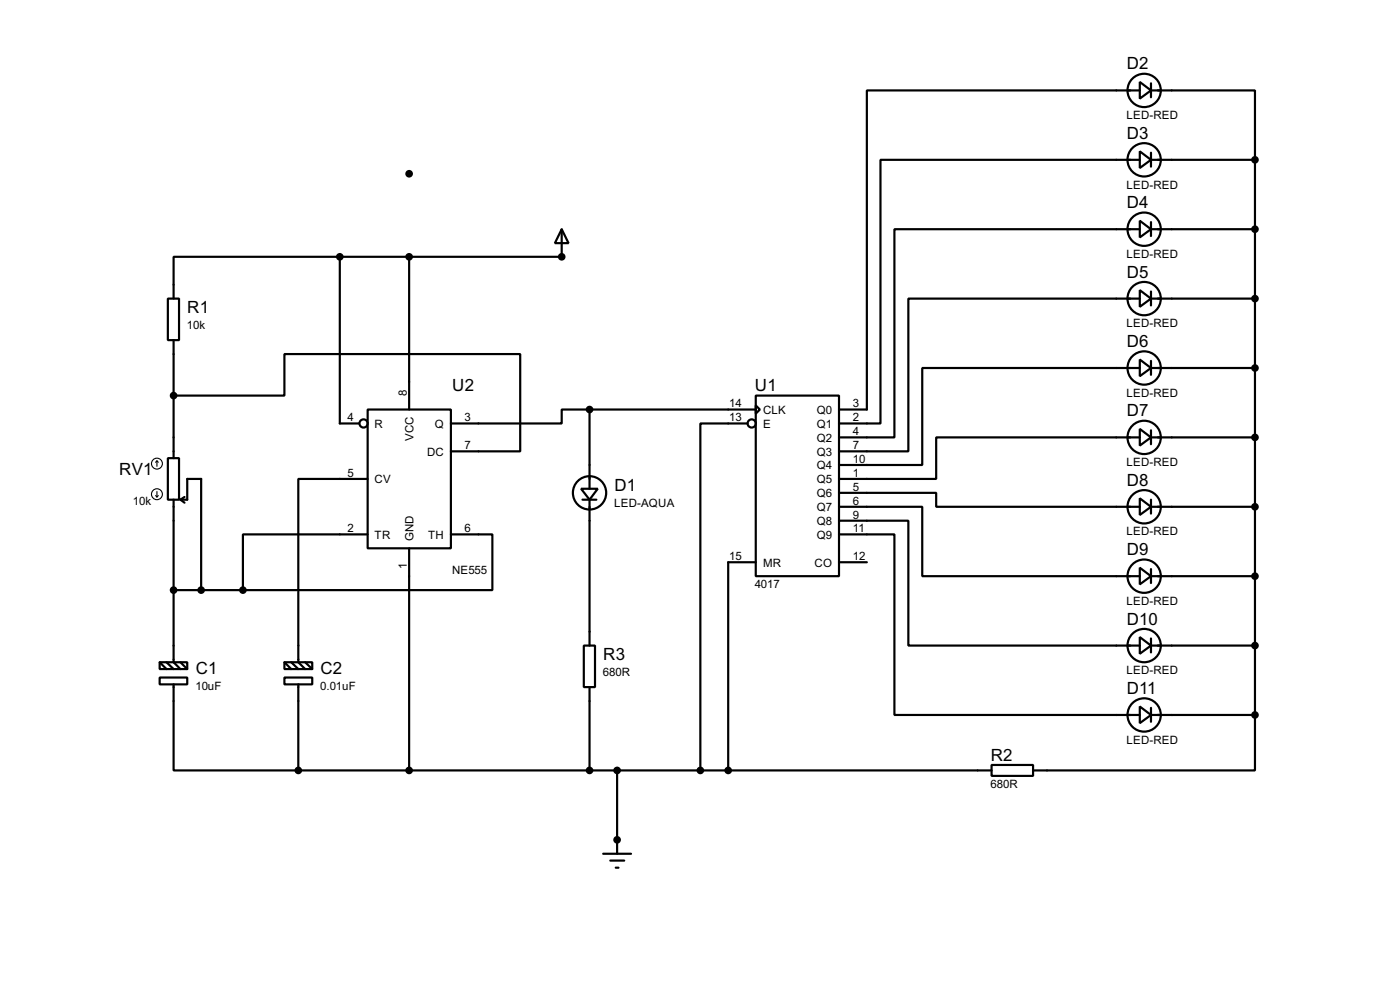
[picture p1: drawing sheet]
<svg xmlns="http://www.w3.org/2000/svg" width="256mm" height="180mm" viewBox="0 0 256 180" stroke-linecap="round" stroke-linejoin="round" font-family="sans-serif">
<g fill="none" stroke="#000" stroke-width=".4">
<path d="M208.8 15l2.1 1.6-2.1 1.5zM208.8 16.6h-50v58.4h-5.1M210.9 16.6h19v12.7M210.9 15.3v2.5M208.8 27.7l2.1 1.6-2.1 1.5zM208.8 29.3h-47.5v48.2h-7.6M210.9 29.3h19M210.9 28v2.5M229.9 29.3v101.6M30.8 54.7h2v7.6h-2zM62.3 47h-30.5v7.7M62.3 47v30.5h3.5"/>
<path d="M75 47v28M102.9 42l1.3 2.5h-2.5zM102.9 42v5h-40.6M208.8 40.4l2.1 1.6-2.1 1.5zM208.8 53.1l2.1 1.6-2.1 1.5zM208.8 42h-44.9v38.1h-10.2M208.8 54.7h-42.4v27.9h-12.7M210.9 54.7h19M210.9 42h19M210.9 40.7v2.5M210.9 53.4v2.5M31.8 72.4h20.3v-7.6h43.2v17.8h-12.7"/>
<path d="M31.8 62.3v21.6M67.4 75h15.2v25.4h-15.2zM108 75h-5.1v2.5h-20.3M108 75v14.5M108 75h30.5M137 77.5h-8.7v63.5M138.5 72.4h15.2v33.1h-15.2zM138.5 74.2l.7 .8-.7 .7zM208.8 65.8l2.1 1.6-2.1 1.5zM208.8 78.5l2.1 1.6-2.1 1.5zM208.8 67.4h-39.8v17.7h-15.3M210.9 67.4h19"/>
<path d="M210.9 66.1v2.5M210.9 78.8v2.5M30.8 83.9h2v7.6h-2zM31.8 91.5v29.7l1.3 1.3M33.1 91.5h1.2v-3.8h2.6v20.3M33.1 91.5l.7 .5M33.8 91l-.7 .5M67.4 87.7h-12.7v33.5l1.2 1.3M67.4 97.8h-22.9v10.2M82.6 97.8h7.6v10.2h-45.7M106.5 89.5h3l-1.5 2zM106.7 91.5h2.6"/>
<path d="M108 91.5v26.7M153.7 90.2h17.8v2.6h37.3M153.7 97.8h10.2v33.1h44.9M153.7 92.8h15.3v12.7h39.8M153.7 95.3h12.7v22.9h42.4M208.8 91.2l2.1 1.6-2.1 1.5zM208.8 80.1h-37.3v7.6h-17.8M210.9 92.8h19M210.9 80.1h19M210.9 91.5v2.5M31.8 108h12.7M75 100.4v40.6"/>
<path d="M107 118.2h2v7.6h-2zM138.5 102.9h-5.1v38.1M153.7 102.9h5.1M208.8 103.9l2.1 1.6-2.1 1.5zM208.8 116.6l2.1 1.6-2.1 1.5zM210.9 118.2h19M210.9 105.5h19M210.9 104.2v2.5M210.9 116.9v2.5M29.3 124h5v1.3h-5zM29.3 121.2h5v1.3h-5zM29.3 121.2l1.2 1.3"/>
<path d="M30.5 121.2l1.3 1.3M31.8 125.3v15.7h22.9M33.1 121.2l1.2 1.3M52.1 124h5.1v1.3h-5.1zM52.1 121.2h5.1v1.3h-5.1zM52.1 121.2l1.3 1.3M53.4 121.2l1.3 1.3M54.7 125.3v15.7M55.9 121.2l1.3 1.3M108 125.8v15.2M208.8 129.3l2.1 1.6-2.1 1.5zM210.9 130.9h19"/>
<path d="M210.9 129.6v2.5M229.9 130.9v10.1h-40.6M54.7 141h127M110.5 156.3h5.1M111.8 157.5h2.6M112.8 158.8h.5M113.1 141v15.3M181.7 140h7.6v2h-7.6z"/>
<circle cx="209.6" cy="16.6" r="3.1"/>
<circle cx="209.6" cy="29.3" r="3.1"/>
<circle cx="209.6" cy="42" r="3.1"/>
<circle cx="209.6" cy="54.7" r="3.1"/>
<circle cx="66.6" cy="77.5" r=".75"/>
<circle cx="137.7" cy="77.5" r=".75"/>
<circle cx="209.6" cy="67.4" r="3.1"/>
<circle cx="108" cy="90.2" r="3.1"/>
<circle cx="209.6" cy="80.1" r="3.1"/>
<circle cx="209.6" cy="92.8" r="3.1"/>
<circle cx="209.6" cy="105.5" r="3.1"/>
<circle cx="209.6" cy="118.2" r="3.1"/>
<circle cx="209.6" cy="130.9" r="3.1"/>
</g>
<g fill="#000">
<circle cx="102.9" cy="47" r=".2"/>
<circle cx="113.1" cy="153.7" r=".2"/>
</g>
<g fill="none" stroke="#000" stroke-width=".2">
<path d="M28.5 90.7l.3 .3M28.8 84.4l-.3 .2M28.8 84.4l.2 .2M28.8 84.4v1M28.8 90v1M29 90.7l-.2 .3"/>
<circle cx="28.7" cy="90.5" r="1"/>
<circle cx="28.7" cy="84.9" r="1"/>
</g>
<g fill="#000" stroke="#000" stroke-width=".4">
<circle cx="74.9" cy="31.8" r=".5"/>
<circle cx="229.9" cy="29.3" r=".5"/>
<circle cx="62.2" cy="47" r=".5"/>
<circle cx="74.9" cy="47" r=".5"/>
<circle cx="102.9" cy="47" r=".5"/>
<circle cx="229.9" cy="42" r=".5"/>
<circle cx="229.9" cy="54.7" r=".5"/>
<circle cx="31.8" cy="72.4" r=".5"/>
<circle cx="108" cy="75" r=".5"/>
<circle cx="229.9" cy="67.4" r=".5"/>
<circle cx="229.9" cy="92.8" r=".5"/>
<circle cx="229.9" cy="80.1" r=".5"/>
<circle cx="31.8" cy="108" r=".5"/>
<circle cx="36.8" cy="108" r=".5"/>
<circle cx="44.5" cy="108" r=".5"/>
<circle cx="229.9" cy="105.5" r=".5"/>
<circle cx="229.9" cy="118.2" r=".5"/>
<circle cx="229.9" cy="130.9" r=".5"/>
<circle cx="54.6" cy="141" r=".5"/>
<circle cx="74.9" cy="141" r=".5"/>
<circle cx="108" cy="141" r=".5"/>
<circle cx="113" cy="153.7" r=".5"/>
<circle cx="113" cy="141" r=".5"/>
<circle cx="128.3" cy="141" r=".5"/>
<circle cx="133.4" cy="141" r=".5"/>
</g>
<g font-size="3.5">
<text x="206.4" y="12.7">D2</text>
<text x="206.4" y="25.4">D3</text>
<text x="206.4" y="38.1">D4</text>
<text x="206.4" y="50.8">D5</text>
<text x="34.3" y="57.4">R1</text>
<text x="206.4" y="63.5">D6</text>
<text x="82.9" y="71.6">U2</text>
<text x="138.3" y="71.6">U1</text>
<text x="206.4" y="76.2">D7</text>
<text x="21.9" y="86.9">RV1</text>
<text x="112.6" y="89.9">D1</text>
<text x="206.4" y="88.9">D8</text>
<text x="206.4" y="101.6">D9</text>
<text x="206.4" y="114.3">D10</text>
<text x="35.9" y="123.4">C1</text>
<text x="58.7" y="123.4">C2</text>
<text x="110.5" y="120.9">R3</text>
<text x="206.4" y="127">D11</text>
<text x="181.5" y="139.2">R2</text>
</g>
<g font-size="2.4">
<text x="206.4" y="21.8">LED-RED</text>
<text x="206.4" y="34.5">LED-RED</text>
<text x="206.4" y="47.2">LED-RED</text>
<text x="206.4" y="59.9">LED-RED</text>
<text x="34.3" y="60.3">10k</text>
<text x="63.7" y="77.1">4</text>
<text x="74.6" y="72.4" transform="rotate(-90 74.6 72.4)">8</text>
<text x="85.1" y="77.1">3</text>
<text x="133.6" y="74.6">14</text>
<text x="133.6" y="77.1">13</text>
<text x="139.8" y="75.8">CLK</text>
<text x="149.6" y="75.8">Q0</text>
<text x="156.3" y="74.6">3</text>
<text x="156.3" y="77.1">2</text>
<text x="206.4" y="72.6">LED-RED</text>
<text x="68.6" y="78.3">R</text>
<text x="75.8" y="80.8" transform="rotate(-90 75.8 80.8)">VCC</text>
<text x="78.2" y="83.4">DC</text>
<text x="79.6" y="78.3">Q</text>
<text x="85.1" y="82.2">7</text>
<text x="139.8" y="78.3">E</text>
<text x="149.6" y="78.3">Q1</text>
<text x="149.6" y="80.8">Q2</text>
<text x="149.6" y="83.4">Q3</text>
<text x="156.3" y="79.7">4</text>
<text x="156.3" y="82.2">7</text>
<text x="63.7" y="87.3">5</text>
<text x="68.6" y="88.5">CV</text>
<text x="149.6" y="85.9">Q4</text>
<text x="149.6" y="88.5">Q5</text>
<text x="156.3" y="84.7">10</text>
<text x="156.3" y="87.3">1</text>
<text x="156.3" y="89.8">5</text>
<text x="206.4" y="85.3">LED-RED</text>
<text x="24.4" y="92.4">10k</text>
<text x="112.5" y="92.8">LED-AQUA</text>
<text x="149.6" y="91">Q6</text>
<text x="149.6" y="93.6">Q7</text>
<text x="156.3" y="92.4">6</text>
<text x="156.3" y="94.9">9</text>
<text x="63.7" y="97.4">2</text>
<text x="68.6" y="98.6">TR</text>
<text x="75.8" y="99.1" transform="rotate(-90 75.8 99.1)">GND</text>
<text x="78.4" y="98.6">TH</text>
<text x="85.1" y="97.4">6</text>
<text x="149.6" y="96.1">Q8</text>
<text x="149.6" y="98.6">Q9</text>
<text x="156.3" y="97.4">11</text>
<text x="206.4" y="98">LED-RED</text>
<text x="74.5" y="104.1" transform="rotate(-90 74.5 104.1)">1</text>
<text x="82.8" y="105.1">NE555</text>
<text x="133.6" y="102.5">15</text>
<text x="138.3" y="107.7">4017</text>
<text x="139.8" y="103.7">MR</text>
<text x="149.2" y="103.7">CO</text>
<text x="156.3" y="102.5">12</text>
<text x="206.4" y="110.7">LED-RED</text>
<text x="110.5" y="123.8">680R</text>
<text x="206.4" y="123.4">LED-RED</text>
<text x="35.8" y="126.3">10uF</text>
<text x="58.7" y="126.3">0.01uF</text>
<text x="206.4" y="136.1">LED-RED</text>
<text x="181.5" y="144.2">680R</text>
</g>
</svg>
